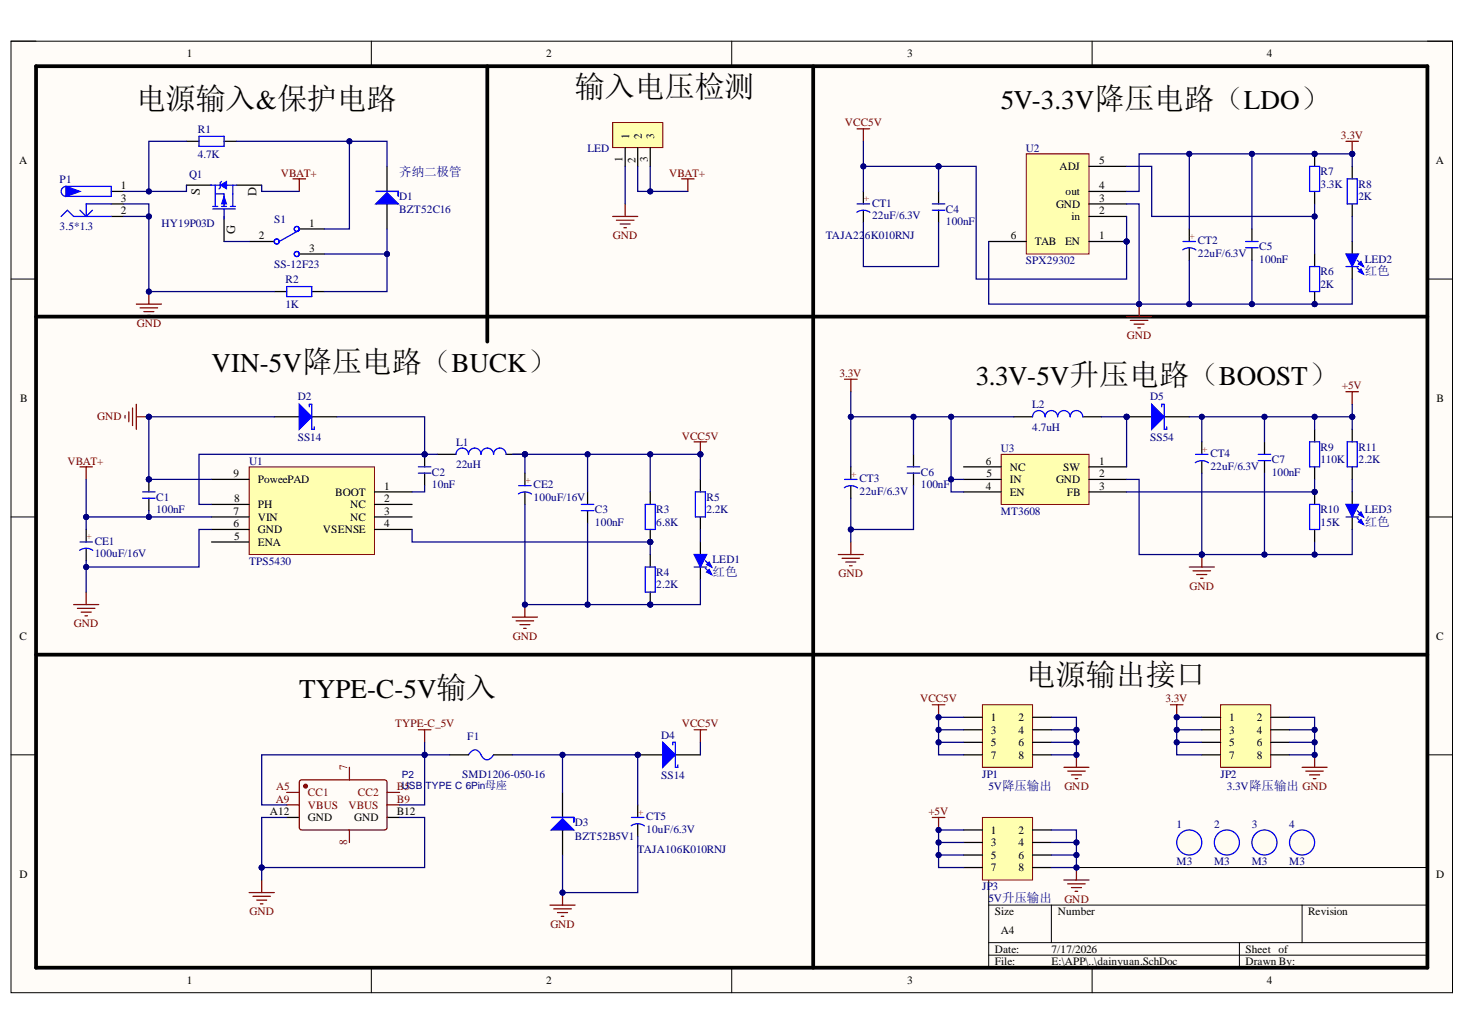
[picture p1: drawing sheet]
# Altium project Power supply design.PrjPcb
1 sheet, 51 parts. Net scope: global (net labels, ports and power ports of the same name join across sheets).
Board file: dianyuan.PcbDoc

## Sheet dainyuan.SchDoc
size A4; SheetNumber: 1; SheetTotal: 1

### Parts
1  M3  [M3 125X200]
2  M3  [M3 125X200]
3  M3  [M3 125X200]
4  M3  [M3 125X200]
C1  100nF  [C 0805_L]
C2  10nF  [C 0805_L]
C3  100nF  [C 0805_L]
C4  100nF  [C 0805_L]
C5  100nF  [C 0805_L]
C6  100nF  [C 0805_L]
C7  100nF  [C 0805_L]
CE1  100uF/16V  [CAP 3.5*8*11.5 - BK]
CE2  100uF/16V  [CAP 3.5*8*11.5 - BK]
CT1  22uF/6.3V  [CD A(3216)]
CT2  22uF/6.3V  [CD A(3216)]
CT3  22uF/6.3V  [CD A(3216)]
CT4  22uF/6.3V  [CD A(3216)]
CT5  10uF/6.3V  [CD A(3216)]
D1  BZT52C16  [SOD-123]
D2  SS14  [SMA]
D3  BZT52B5V1  [SOD-123]
D4  SS14  [SMA]
D5  SS54  [SMB]
F1  SMD1206-050-16  [FU 1206]
JP1  Header 4X2  [HDR2.54-LI-2x4P]  (value not drawn)
JP2  Header 4X2  [HDR2.54-LI-2x4P]  (value not drawn)
JP3  Header 4X2  [HDR2.54-LI-2x4P]  (value not drawn)
L1  22uH  [L-SMD-0630]
L2  4.7uH  [L-SMD-0630]
LED  HDR-1X3  [HDR2.54-M-LI-3P]  (value not drawn)
LED1  红色  [LED 0805R]
LED2  红色  [LED 0805R]
LED3  红色  [LED 0805R]
P1  3.5*1.3  [DC-005]
P2  USB TYPE C 6Pin母座  [USB-C-SMD_10P-P1.00-L6.8-W8.9]
Q1  HY19P03D  [TO252 - 3]
R1  4.7K  [R 0805_L]
R2  1K  [R 0805_L]
R3  6.8K  [R 0805_L]
R4  2.2K  [R 0805_L]
R5  2.2K  [R 0805_L]
R6  2K  [R 0805_L]
R7  3.3K  [R 0805_L]
R8  2K  [R 0805_L]
R9  110K  [R 0805_L]
R10  15K  [R 0805_L]
R11  2.2K  [R 0805_L]
S1  SS-12F23  [SS-12D10]
U1  TPS5430  [SOIC-8_EP]
U2  SPX29302  [TO263-5]
U3  MT3608  [SOT23-6]

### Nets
3.3V: C5.2 C6.2 CT2.1(A) CT3.1(A) JP2.1 JP2.3 JP2.5 JP2.7 L2.1 R7.2 R8.2 U2.4(out) U3.4(EN) U3.5(IN)
+5V: C7.2 CT4.1(A) D5.2(K) JP3.1 JP3.3 JP3.5 JP3.7 R9.2 R11.2
GND: C1.2 C3.1 C5.1 C6.1 C7.1 CE1.2(K) CE2.2(K) CT2.2(K) CT3.2(K) CT4.2(K) CT5.2(K) D2.1(A) D3.1(A) JP1.2 JP1.4 JP1.6 JP1.8 JP2.2 JP2.4 JP2.6 JP2.8 JP3.2 JP3.4 JP3.6 JP3.8 LED.1 LED1.2(K) LED2.2(K) LED3.2(K) P1.2 P1.3 P2.A12(GND) P2.B12(GND) R2.1 R4.1 R6.1 R10.1 U1.6(GND) U1.9(PoweePAD) U2.3(GND) U2.6(TAB) U3.2(GND)
TYPE-C_5V: F1.1 P2.A9(VBUS) P2.B9(VBUS)
VBAT+: C1.1 CE1.1(A) LED.2 LED.3 Q1.2(D) U1.7(VIN)
VCC5V: C3.2 C4.2 CE2.1(A) CT1.1(A) D4.2(K) JP1.1 JP1.3 JP1.5 JP1.7 L1.2 R3.2 R5.2 U2.1(EN) U2.2(in)
NetC2_1: C2.1 U1.1(BOOT)
NetC2_2: C2.2 D2.2(K) L1.1 U1.8(PH)
NetC4_1: C4.1 CT1.2(K)
NetCT5_1: CT5.1(A) D3.2(K) D4.1(A) F1.2
NetD1_1: D1.1(A) R2.2 S1.3
NetD1_2: D1.2(K) R1.2 S1.1
NetD5_1: D5.1(A) L2.2 U3.1(SW)
NetLED1_1: LED1.1(A) R5.1
NetLED2_1: LED2.1(A) R8.1
NetLED3_1: LED3.1(A) R11.1
NetP1_1: P1.1 Q1.3(S) R1.1
NetQ1_1: Q1.1(G) S1.2
NetR3_1: R3.1 R4.2 U1.4(VSENSE)
NetR6_2: R6.2 R7.1 U2.5(ADJ)
NetR9_1: R9.1 R10.2 U3.3(FB)

Not connected (* = marked no-connect by the designer): P2 7 8 A5(CC1) B5(CC2); U1 2(NC) 3(NC) 5(ENA); U3 6(NC)

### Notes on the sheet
- (near R1) 电源输入&保护电路
- (near LED) 输入电压检测
- 5V-3.3V降压电路（LDO）
- (near D1) 齐纳二极管
- (near CT1) TAJA226K010RNJ
- VIN-5V降压电路（BUCK）
- 3.3V-5V升压电路（BOOST）
- TYPE-C-5V输入
- (near JP1) 电源输出接口
- 5V降压输出
- 3.3V降压输出
- (near CT5) TAJA106K010RNJ
- (near JP3) 5V升压输出
